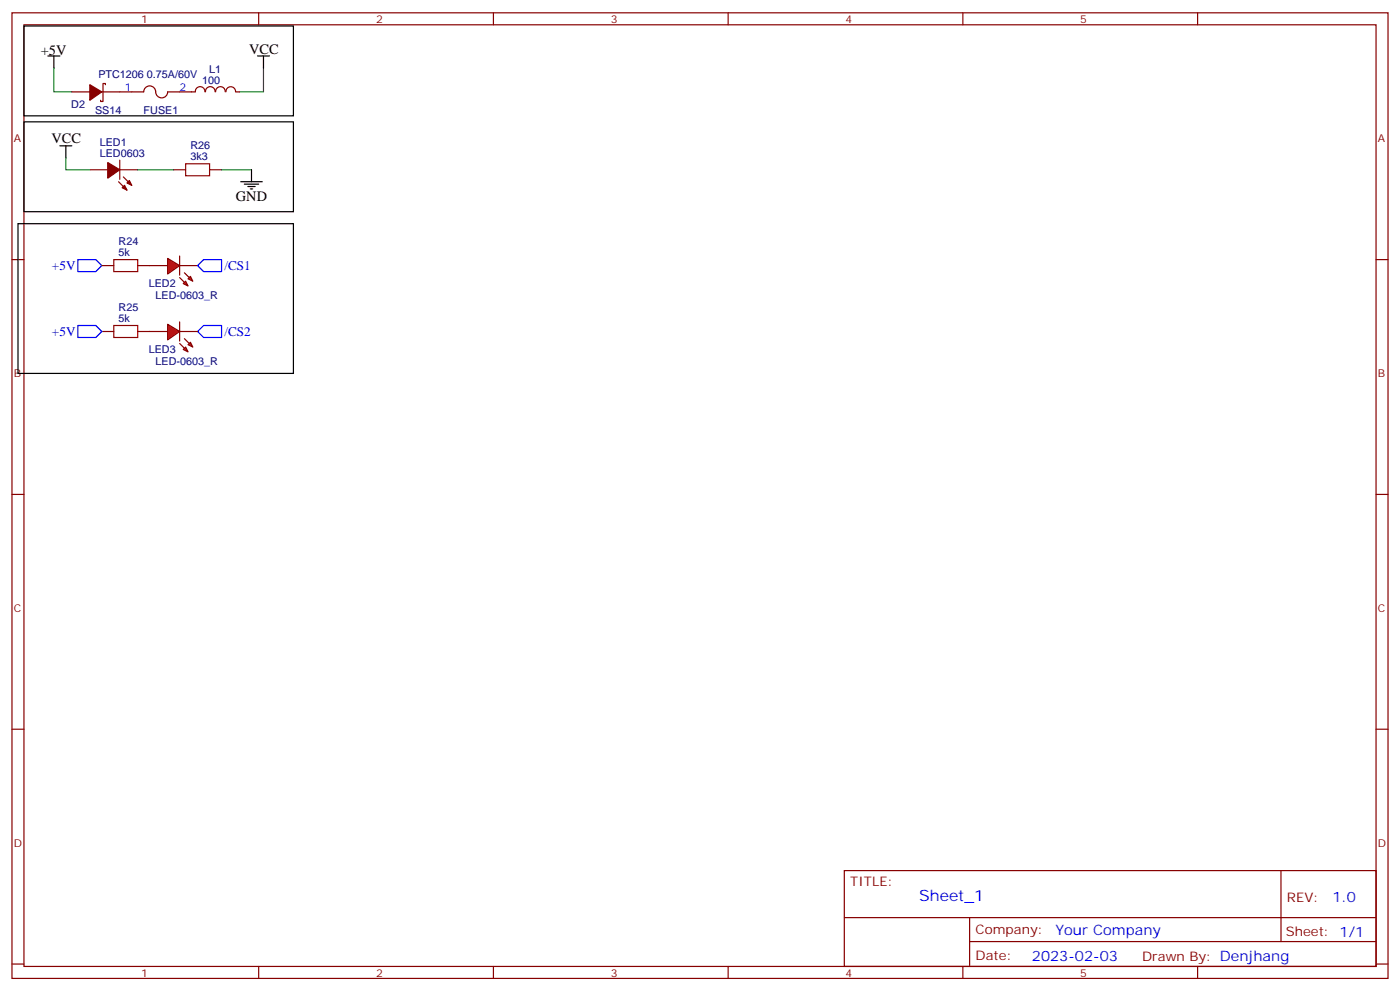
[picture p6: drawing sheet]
<svg xmlns="http://www.w3.org/2000/svg" width="412mm" height="292mm" viewBox="0 0 412 292" stroke-linecap="round" stroke-linejoin="round" font-family="sans-serif">
<g fill="none" stroke="#870000" stroke-width=".35">
<path d="M3.5 3.8h405.4v284.3h-405.4zM7.1 7.3h398.2v277.3h-398.2zM76.2 3.8v3.5M145.3 3.8v3.5M214.5 3.8v3.5M283.6 3.8v3.5M352.8 3.8v3.5M21.2 27.1h5.3M31 24.9v-.3h-.7v5.3h-.7v-.4M60.4 27a1.43 1.43 0 0 0-1.5-1.5 1.43 1.43 0 0 0-1.4 1.6h-8.1a1.82 1.82 0 0 1-2.1 1.7 1.82 1.82 0 0 1-1.5-2.2 1.76 1.76 0 0 0-1.9-1.3 1.76 1.76 0 0 0-1.6 1.8h-12.3M60.5 27a1.41 1.41 0 0 1 1.4-1.5 1.41 1.41 0 0 1 1.4 1.5M63.5 27a1.41 1.41 0 0 1 1.4-1.5 1.41 1.41 0 0 1 1.4 1.5"/>
<path d="M66.6 27a1.41 1.41 0 0 1 1.4-1.5 1.41 1.41 0 0 1 1.4 1.5M69.5 27.1h1.1M26.5 50h5.2M34.9 53.5l2.5 2.5M35.3 47.2v5.6M35.3 50h5.3M36.3 52.1l2.5 2.5M51.2 50h3.5M61.7 50h3.6M3.5 76.4h3.6M30 78.2h3.5M40.6 78.2h3.5"/>
<path d="M405.3 76.4h3.6M3.5 145.6h3.6M405.3 145.6h3.6M3.5 214.7h3.6M405.3 214.7h3.6M248.7 256.4h156.6v28.2h-156.6zM377.3 256.4v20.9M248.7 270.2h156.5M285.6 277.3h119.6M285.6 270.2v14.1M3.5 283.9h3.6M76.2 284.6v3.5"/>
<path d="M145.3 284.6v3.5M214.5 284.6v3.5M283.6 284.6v3.5M352.8 284.6v3.5M405.3 283.9h3.6"/>
</g>
<path d="M15.9 20v7.1h5.3M77.6 20v7.1h-7M19.4 46.5v3.5h7.1M40.6 50h10.6M65.3 50h8.8" fill="none" stroke="#008700" stroke-width=".35"/>
<g fill="none" stroke="#000" stroke-width=".35">
<path d="M7.1 7.7h79.3v26.4h-79.3zM14.1 16.5h3.5M15.9 16.5v3.5M75.8 16.5h3.6M77.6 16.5v3.5M7.1 35.9h79.3v26.4h-79.3zM17.6 42.9h3.6M19.4 42.9v3.6M70.9 53.5h6.4M72 54.2h4.2M73 54.9h2.1M73.7 55.6h.7"/>
<path d="M74.1 50v3.5"/>
</g>
<g fill="#870000" stroke="#870000" stroke-width=".35">
<path d="M26.5 24.9l3.5 2.2-3.5 2.4z"/>
<path d="M31.7 47.9l3.6 2.1-3.6 2.5z"/>
<path d="M36.7 54.6l.7 1.4-1.4-.7z"/>
<path d="M37.4 53.9l.7-.7 .7 1.4z"/>
</g>
<path d="M54.7 48.2h7v3.6h-7zM33.5 76.4h7.1v3.6h-7.1z" fill="none" stroke="#a10000" stroke-width=".35"/>
<path d="M22.9 76.4h5.3l1.8 1.8-1.8 1.8h-5.3z" fill="none" stroke="#00f" stroke-width=".35"/>
<g fill="#f00" stroke="#870000" stroke-width=".35">
<path d="M49.4 76.1l3.5 2.1-3.5 2.5z"/>
<path d="M52.9 75.4v5.6z"/>
</g>
<g fill="#870000" stroke="#870000" stroke-width=".35">
<path d="M52.9 81.7l1.4 1.4z"/>
<path d="M54.3 80.3l1.4 1.4z"/>
</g>
<g fill="#f00" stroke="#870000" stroke-width=".35">
<path d="M54 83.5l.7-.7 .7 1.4z"/>
<path d="M55.4 82.1l.7-.7 .7 1.4z"/>
</g>
<path d="M44.1 78.2h5.3M52.9 78.2h5.3" fill="none" stroke="#870000" stroke-width=".35"/>
<path d="M58.2 78.2l1.8-1.8h5.3v3.6h-5.3zM58.2 97.6l1.8-1.8h5.3v3.6h-5.3z" fill="none" stroke="#00f" stroke-width=".35"/>
<g fill="#f00" stroke="#870000" stroke-width=".35">
<path d="M49.4 95.5l3.5 2.1-3.5 2.5z"/>
<path d="M52.9 94.8v5.6z"/>
</g>
<g fill="#870000" stroke="#870000" stroke-width=".35">
<path d="M52.9 101.1l1.4 1.5z"/>
<path d="M54.3 99.7l1.4 1.4z"/>
</g>
<g fill="#f00" stroke="#870000" stroke-width=".35">
<path d="M54 102.9l.7-.7 .7 1.4z"/>
<path d="M55.4 101.5l.7-.7 .7 1.4z"/>
</g>
<path d="M30 97.6h3.5M40.6 97.6h8.8M52.9 97.6h5.3" fill="none" stroke="#870000" stroke-width=".35"/>
<path d="M33.5 95.8h7.1v3.6h-7.1z" fill="none" stroke="#a10000" stroke-width=".35"/>
<path d="M22.9 95.8h5.3l1.8 1.8-1.8 1.8h-5.3z" fill="none" stroke="#00f" stroke-width=".35"/>
<path d="M5.3 65.9h81.1v44.1h-81.1z" fill="none" stroke="#000" stroke-width=".35"/>
<text font-size="4.6" fill="#00f" x="270.8" y="265.4">Sheet_1</text>
<g font-size="4.2">
<text x="12" y="16.1">+5V</text>
<text x="73.4" y="15.8">VCC</text>
<text x="15.2" y="42.2">VCC</text>
<text x="69.5" y="59.2">GND</text>
</g>
<g font-size="4.2" fill="#00f">
<text x="392.5" y="265.6">1.0</text>
<text x="310.9" y="275.2">Your Company</text>
<text x="304" y="283">2023-02-03</text>
</g>
<g font-size="3.9" fill="#00f">
<text x="15.3" y="79.5">+5V</text>
<text x="66.1" y="79.5">/CS1</text>
<text x="15.3" y="98.9">+5V</text>
<text x="66.1" y="98.9">/CS2</text>
</g>
<g font-size="3.9" fill="#800">
<text x="250.5" y="260.9">TITLE:</text>
<text x="379.1" y="265.6">REV:</text>
<text x="287.4" y="275.1">Company:</text>
<text x="378.7" y="275.8">Sheet: 1/1</text>
<text x="287.4" y="282.8">Date:</text>
<text x="336.4" y="282.9">Drawn By: Denjhang</text>
</g>
<g font-size="3.2" fill="#800">
<text x="41.6" y="6.8">1</text>
<text x="110.8" y="6.8">2</text>
<text x="179.9" y="6.8">3</text>
<text x="249.1" y="6.8">4</text>
<text x="318.2" y="6.8">5</text>
<text x="4.1" y="41.9">A</text>
<text x="405.9" y="41.9">A</text>
<text x="4.1" y="111">B</text>
<text x="405.9" y="111">B</text>
<text x="4.1" y="180.2">C</text>
<text x="405.9" y="180.2">C</text>
<text x="4.1" y="249.3">D</text>
<text x="405.9" y="249.3">D</text>
<text x="41.6" y="287.6">1</text>
<text x="110.8" y="287.6">2</text>
<text x="179.9" y="287.6">3</text>
<text x="249.1" y="287.6">4</text>
<text x="318.2" y="287.6">5</text>
</g>
<g font-size="3.2" fill="#000080">
<text x="29" y="22.9">PTC1206 0.75A/60V</text>
<text x="61.6" y="21.5">L1</text>
<text x="59.5" y="24.7">100</text>
<text x="21" y="31.7">D2</text>
<text x="28" y="33.5">SS14</text>
<text x="42.3" y="33.5">FUSE1</text>
<text x="29.4" y="46.1">LED0603</text>
<text x="29.4" y="42.9">LED1</text>
<text x="56.1" y="47.2">3k3</text>
<text x="56.1" y="44">R26</text>
<text x="34.9" y="75.4">5k</text>
<text x="34.9" y="72.3">R24</text>
<text x="43.8" y="84.6">LED2</text>
<text x="45.9" y="88.2">LED-0603_R</text>
<text x="34.9" y="94.8">5k</text>
<text x="34.9" y="91.7">R25</text>
<text x="43.8" y="104.1">LED3</text>
<text x="45.9" y="107.6">LED-0603_R</text>
</g>
<g font-size="3.2" fill="#00f">
<text x="36.8" y="26.7">1</text>
<text x="52.9" y="26.7">2</text>
</g>
</svg>
